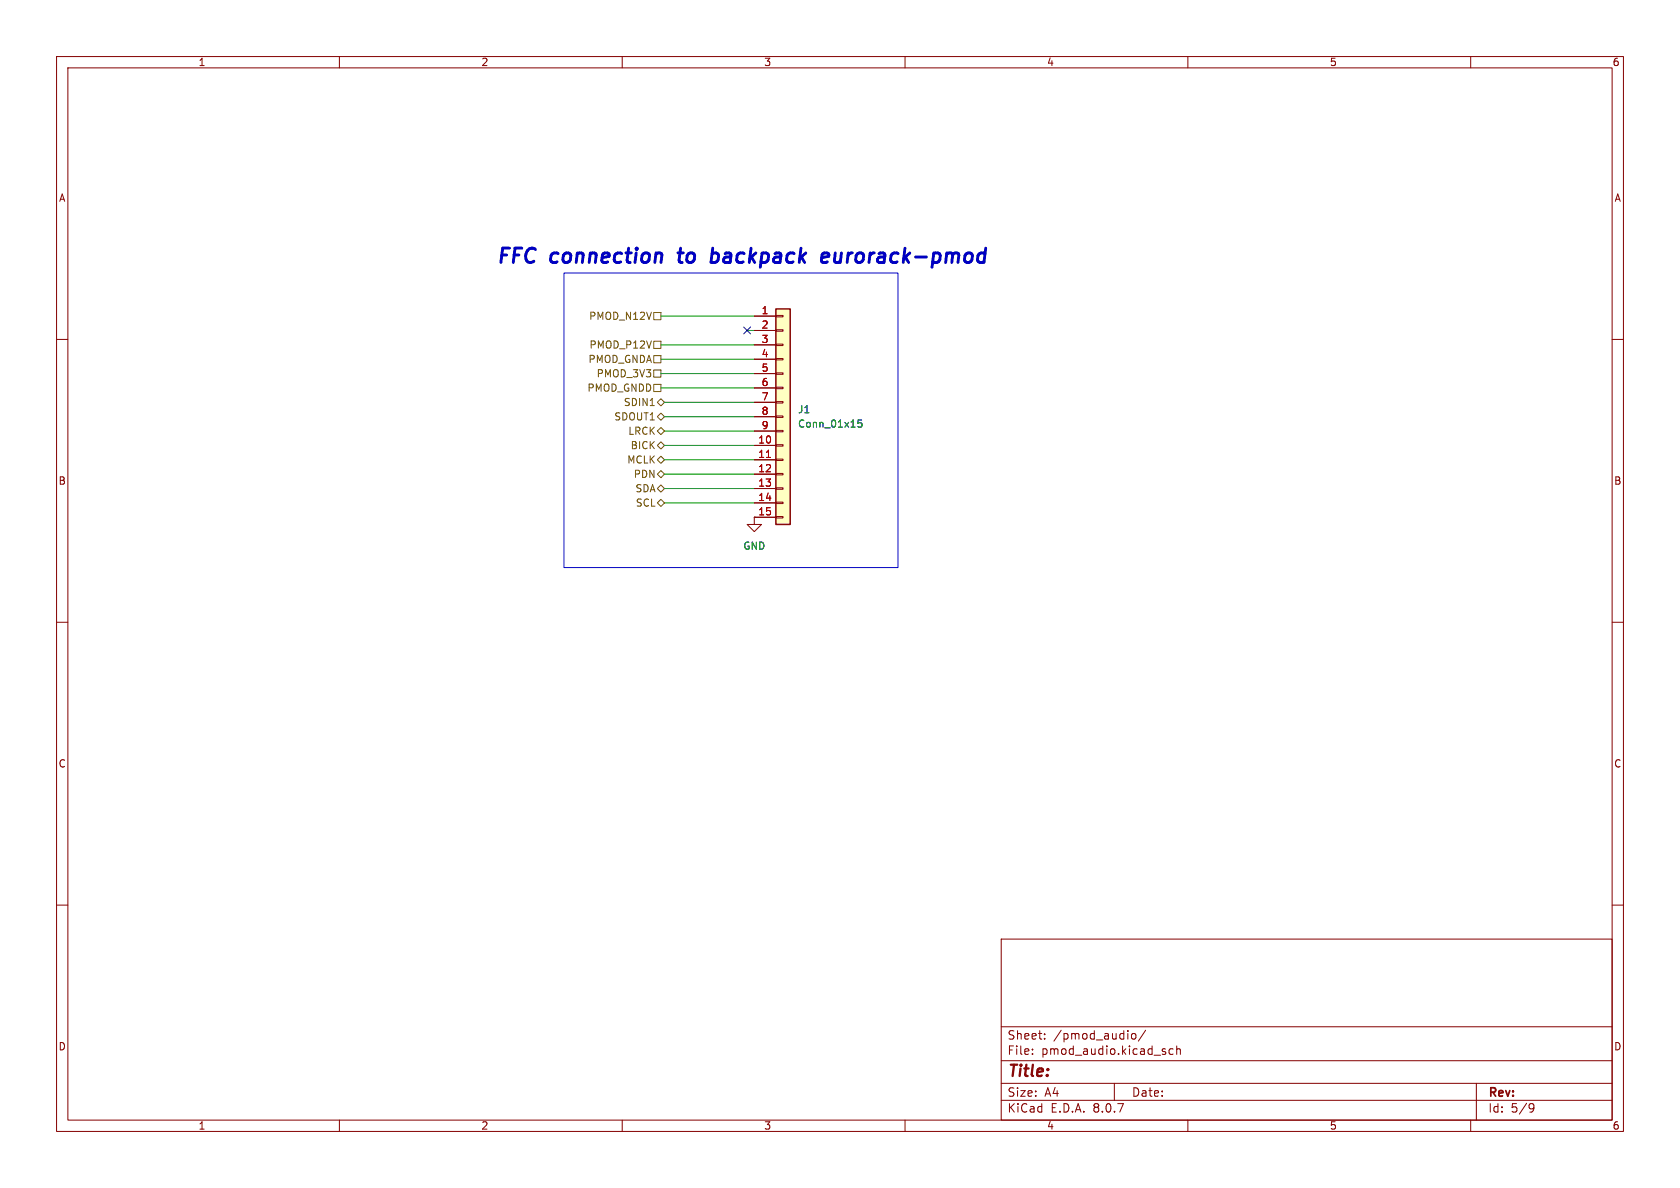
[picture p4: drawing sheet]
<svg xmlns="http://www.w3.org/2000/svg" width="297mm" height="210mm" viewBox="0 0 297 210" stroke-linecap="round" stroke-linejoin="round" font-family="sans-serif">
<g fill="none" stroke="#840000" stroke-width=".18">
<path d="M10 10h277v190h-277zM12 12h273v186h-273zM60 10v2M110 10v2M160 10v2M210 10v2M260 10v2M10 60h2M285 60h2M10 110h2M285 110h2M10 160h2"/>
<path d="M177 166h108v32h-108zM285 160h2M60 198v2M110 198v2M160 198v2M177 194.5h108M177 191.5h108M177 187.5h108M177 181.5h108M182.5 186.3v.1M182.5 185.5v.1M184.7 183.6v.1"/>
<path d="M184.7 182.8v.1M197 191.5v3M200.2 182.8l.3-.1 .3 .3v.4l-.3 .3-.3-.1-.2-.2v-.4zM202.5 182.1l-1.3 2M206 186v.3M207.4 185.5l-.4-.1-.3 .3v.4l.1 .2h.6M208 185.5l.2-.1 .4 .1 .1 .9M208 184.9v1.5M210 198v2M260 198v2M261 191.5v6.5M270.6 195.1l.5 .1a.99 .99 0 0 1-.4 1.4h-.2"/>
<path d="M271.2 195.7l-.3 .3h-.3"/>
</g>
<path d="M137.2 54.6h2.5v38.1h-2.5z" fill="#ffffc2"/>
<g fill="none" stroke="#840000" stroke-width=".18">
<path d="M133.3 55.9h3.9M133.3 58.4h3.9M137.2 58.3h1.2v.2h-1.2zM137.2 55.8h1.2v.2h-1.2zM133.3 78.7h3.9M133.3 61h3.9M133.3 63.5h3.9M133.3 66h3.9M133.3 68.6h3.9M133.3 71.1h3.9M133.3 73.7h3.9M133.3 76.2h3.9"/>
<path d="M137.2 78.6h1.2v.3h-1.2zM137.2 76.1h1.2v.2h-1.2zM137.2 73.5h1.2v.3h-1.2zM137.2 71h1.2v.2h-1.2zM137.2 68.5h1.2v.2h-1.2zM137.2 65.9h1.2v.3h-1.2zM137.2 63.4h1.2v.2h-1.2zM137.2 60.8h1.2v.3h-1.2zM133.3 91.4v1.3h1.3l-1.3 1.3-1.2-1.3h1.2M133.3 91.4h.1M133.3 81.3h3.9M133.3 83.8h3.9"/>
<path d="M133.3 86.4h3.9M133.3 88.9h3.9M133.3 91.4h3.9M137.2 91.3h1.2v.3h-1.2zM137.2 88.8h1.2v.2h-1.2zM137.2 86.2h1.2v.3h-1.2zM137.2 83.7h1.2v.2h-1.2zM137.2 81.2h1.2v.2h-1.2z"/>
</g>
<path d="M137.2 54.6h2.5v38.1h-2.5z" fill="none" stroke="#840000" stroke-width=".25"/>
<path d="M135.5 80.9h.7" fill="none" stroke="#a90000" stroke-width=".18"/>
<path d="M152.3 74.2h-.6v.6l.1-.1 .5 .1 .1 .2-.1 .4-.2 .1-.4-.1" fill="none" stroke="#006464" stroke-width=".18"/>
<g fill="none" stroke="#725600" stroke-width=".18">
<path d="M115.6 55.2h1.2v1.3h-1.2zM114.9 71.7h.8M115.6 60.3h1.2v1.3h-1.2zM115.6 65.4h1.2v1.3h-1.2zM115.6 62.9h1.2v1.2h-1.2zM115.6 67.9h1.2v1.3h-1.2zM116.2 76.2l.6-.6 .7 .6-.7 .6zM116.2 73.7l.6-.7 .7 .7-.7 .6zM116.2 78.7l.6-.6 .7 .6-.7 .7zM116.2 71.1l.6-.6 .7 .6-.7 .7zM116.2 81.3l.6-.7 .7 .7-.7 .6zM116.2 83.8l.6-.6 .7 .6-.7 .7z"/>
<path d="M116.2 86.4l.6-.7 .7 .7-.7 .6zM116.2 88.9l.6-.6 .7 .6-.7 .6z"/>
</g>
<path d="M119.8 44.7h1M120.3 43.9l-.3 2.1 .1 .3 .3 .1M125.9 44.8l.2-.1 .7 .1M126 43.9l-.3 2.5M126.8 46.2a.84 .84 0 0 1-1.1 .1M145.5 44.8l.7-.1 .2 .1 .1 .5-1.2 .3M146.3 46.3l-.8 .1" fill="none" stroke="#0000c2" stroke-width=".51"/>
<path d="M99.7 48.3h59v52h-59z" fill="none" stroke="#0000c2" stroke-width=".18"/>
<g fill="none" stroke="#009600" stroke-width=".18">
<path d="M116.8 55.9h16.5M132.1 58.4h1.2M116.8 61h16.5M116.8 66h16.5M116.8 68.6h16.5M116.8 63.5h16.5M117.5 78.7h15.8M117.5 76.2h15.8M117.5 73.7h15.8M117.5 71.1h15.8M117.5 81.3h15.8M117.5 88.9h15.8"/>
<path d="M117.5 86.4h15.8M117.5 83.8h15.8"/>
</g>
<path d="M131.5 57.8l1.2 1.2M132.7 57.8l-1.2 1.2" fill="none" stroke="#000084" stroke-width=".18"/>
<g font-size="3.5" fill="#0000c2">
<text x="87.6" y="46.7">FFC</text>
<text x="97.5" y="46.7">connection</text>
<text x="121.1" y="46.7">to</text>
<text x="127.8" y="46.7">backpack</text>
<text x="148.4" y="46.7">eurorack-pmod</text>
</g>
<text font-size="2.8" fill="#840000" x="178" y="190.9">Title:</text>
<g font-size="2.1" fill="#840000">
<text x="178" y="184">Sheet:</text>
<text x="186.2" y="184">/pmod_audio/</text>
<text x="178" y="186.7">File:</text>
<text x="184.1" y="186.7">pmod_audio.kicad_sch</text>
<text x="178" y="196.9">KiCad</text>
<text x="178" y="194.1">Size:</text>
<text x="184.7" y="194.1">A4</text>
<text x="185.7" y="196.9">E.D.A.</text>
<text x="193.3" y="196.9">8.0.7</text>
<text x="200" y="194.1">Date:</text>
<text x="263" y="194.3">Rev:</text>
<text x="263" y="196.9">Id:</text>
<text x="267.1" y="196.9">5/9</text>
</g>
<g font-size="1.8" fill="#840000">
<text x="35" y="11.9">1</text>
<text x="85" y="11.9">2</text>
<text x="135" y="11.9">3</text>
<text x="185" y="11.9">4</text>
<text x="235" y="11.9">5</text>
<text x="285" y="11.9">6</text>
<text x="10.3" y="35.9">A</text>
<text x="285.3" y="35.9">A</text>
<text x="10.3" y="85.9">B</text>
<text x="285.3" y="85.9">B</text>
<text x="10.3" y="135.9">C</text>
<text x="285.3" y="135.9">C</text>
<text x="10.3" y="185.9">D</text>
<text x="285.3" y="185.9">D</text>
<text x="35" y="199.9">1</text>
<text x="85" y="199.9">2</text>
<text x="135" y="199.9">3</text>
<text x="185" y="199.9">4</text>
<text x="235" y="199.9">5</text>
<text x="285" y="199.9">6</text>
</g>
<g font-size="1.8" fill="#725600">
<text x="104" y="56.7">PMOD_N12V</text>
<text x="103.9" y="64.4">PMOD_GNDA</text>
<text x="104.1" y="61.8">PMOD_P12V</text>
<text x="103.7" y="69.4">PMOD_GNDD</text>
<text x="105.4" y="66.9">PMOD_3V3</text>
<text x="110.2" y="72">SDIN1</text>
<text x="108.5" y="74.5">SDOUT1</text>
<text x="111" y="77.1">LRCK</text>
<text x="110.8" y="82.1">MCLK</text>
<text x="111.4" y="79.6">BICK</text>
<text x="111.9" y="84.7">PDN</text>
<text x="112.2" y="87.2">SDA</text>
<text x="112.3" y="89.8">SCL</text>
</g>
<g font-size="1.8" fill="#a90000">
<text x="134.5" y="55.6">1</text>
<text x="134.5" y="58.2">2</text>
<text x="134.5" y="60.7">3</text>
<text x="134.5" y="63.2">4</text>
<text x="134.5" y="65.8">5</text>
<text x="134.5" y="68.3">6</text>
<text x="134.5" y="70.9">7</text>
<text x="134.5" y="73.4">8</text>
<text x="134.5" y="75.9">9</text>
<text x="133.9" y="78.5">10</text>
<text x="133.9" y="81">11</text>
<text x="133.9" y="83.6">12</text>
<text x="133.9" y="86.1">13</text>
<text x="133.9" y="88.6">14</text>
<text x="133.9" y="91.2">15</text>
</g>
<g font-size="1.8" fill="#006464">
<text x="141" y="73.3">J1</text>
<text x="141" y="75.8">Conn_01x15</text>
<text x="131.3" y="97.4">GND</text>
</g>
</svg>
